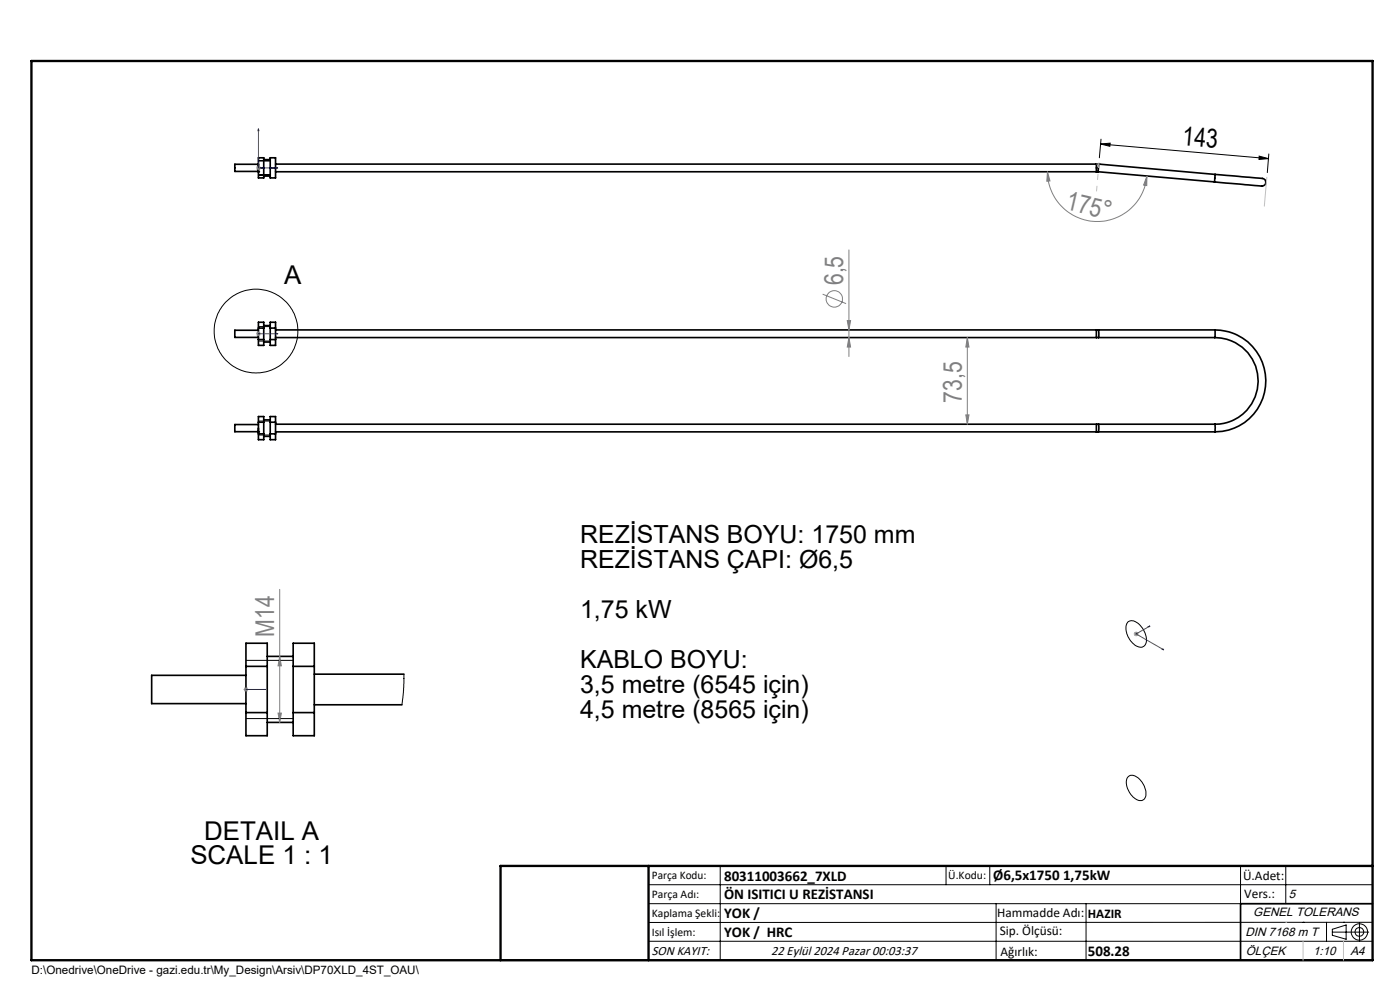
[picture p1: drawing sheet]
<svg xmlns="http://www.w3.org/2000/svg" width="297mm" height="210mm" viewBox="0 0 297 210" stroke-linecap="round" stroke-linejoin="round" font-family="sans-serif">
<g fill="none" stroke="#000" stroke-width=".35">
<path d="M54.8 36.4h.1M54.8 34.8v.8M54.8 35.6v.8M54.8 34.8h-5v1.6h5M54.8 33.5h1.2v4.2h-1.2zM54.8 35.6h1.2M56 33.9h1.3M56 37.4h1.3M57.3 33.5h1.2v4.2h-1.2zM57.3 35.6h1.2M58.5 34.8h174.6M58.5 36.4h174.5"/>
<path d="M232.6 36.4h.1M233 36.4l24.6 2.2M233.1 34.8h-.5v1.6M233.1 34.8l-.1 1.6M233.1 34.8l24.7 2.2M257.8 37l9.1 .8a1.22 1.22 0 0 1 1.6 .8 .94 .94 0 0 1-1.3 .8l-9.6-.8M257.8 37l-.2 1.6M54.8 70.1h-5v1.5h5M54.8 72h1.2M54.8 69.6h1.2M54.8 68.4h1.2v4.9h-1.2zM56 69.1h1.3"/>
<path d="M56 72.6h1.3M57.3 72h1.2M57.3 69.6h1.2M57.3 68.4h1.2v4.9h-1.2zM58.5 71.6h174.1M58.5 70h174.1M232.6 71.6h.4M232.6 70h.4M232.6 70v1.6M233 70v1.6M233 71.6h24.7M233 70h24.7"/>
<path d="M257.7 71.6a9.2 9.2 0 0 1 9.2 9.2 9.2 9.2 0 0 1-9.2 9.2M257.7 70a10.8 10.8 0 0 1 10.8 10.8 10.8 10.8 0 0 1-10.8 10.8M257.7 70v1.6M54.8 91.6h.1M54.8 90.8v.8M54.8 90.1h-5v1.5h5M54.8 92h1.2M54.8 89.6h1.2M54.8 88.4h1.2v4.9h-1.2zM56 89.1h1.3M56 92.6h1.3M57.3 88.4h1.2v4.9h-1.2z"/>
<path d="M57.3 92h1.2M57.3 89.6h1.2M58.5 90h199.2M58.5 91.6h199.2M232.6 90v1.6M233 90v1.6M257.7 90v1.6M52.2 136.4h4.5v19.7h-4.5zM56.7 139.2h5.5M62.2 136.4h4.5v19.7h-4.5zM52.2 143.3h-20v6h20M52.2 151.2h4.5"/>
<path d="M52.2 141.3h4.5M56.7 153.2h5.5M62.2 151.2h4.5M62.2 141.3h4.5M66.7 149.5h18.6M66.7 143h19M291.2 191.7h-28v12M106.2 203.7h185"/>
</g>
<g fill="none" stroke="#000" stroke-width=".21">
<path d="M54.8 34.1h2.5M54.8 37.1h2.5M233.5 30.5l35.6 3.1M233.5 30.5l2-.1-.1 .6zM233.6 29.5l-.4 4M267.1 33.1l2 .5-2 .2zM269.2 32.7l-.3 3.9M54.8 69.3h2.5M54.8 72.3h2.5M54.8 89.3h2.5M54.8 92.3h2.5M239.3 131.9a2.23 2.23 0 0 1 2.9 1.1 3.4 3.4 0 0 1 .6 3.9 1.84 1.84 0 0 1-2.6-.6 3.7 3.7 0 0 1-1-4.3z"/>
<path d="M52.2 140.1h10M52.2 152.4h10M85.7 143l-.1 3.4-.3 3.1M239.4 164.7a2.08 2.08 0 0 1 2.8 1.1 3.1 3.1 0 0 1 .5 3.8 1.82 1.82 0 0 1-2.5-.7 3.5 3.5 0 0 1-.9-4.1zM137.6 187.7h153.6M137.6 191.7h153.6M137.6 199.7h153.6M152.8 183.7v20M200.7 183.7v4M210 183.7v4M211.3 191.7v12M230.4 191.7v12"/>
<path d="M263.2 183.7v20M272.8 183.7v8M276.4 195.6h.1M281.4 195.6v4.1M282.6 197.7h7.8M282.6 197.1l3-.9v3l-3-.8zM285 195.6h.1M288.4 195.8v3.8M291.2 195.6l-153.6 .1"/>
<circle cx="54.3" cy="70.2" r="8.9"/>
<circle cx="288.4" cy="197.7" r="1.74"/>
<circle cx="288.4" cy="197.7" r=".93"/>
</g>
<g fill="#000">
<path d="M232.9 34.8a.2 .2 0 0 1 .4 0 .2 .2 0 0 1-.4 0zM257.5 38.6a.17 .17 0 0 1 .3 0 .17 .17 0 0 1-.3 0z"/>
<path d="M233.5 30.5l2-.1-.1 .6zM267.1 33.1l2 .5-2 .2z"/>
</g>
<g fill="none" stroke="#808080" stroke-width=".21">
<path d="M54.3 35.6h1M54.5 35.3l.7 .7M54.8 35.1v1M55.2 35.3l-.7 .7M222.2 36.4l.5 2h-.6zM222.2 36.4a10.6 10.6 0 0 0 10.1 10.6 10.6 10.6 0 0 0 11-9.6M243.3 37.4v2l-.7-.1zM180.1 53v22.6M54.3 70.8h1M54.5 70.4l.7 .7M54.8 70.3v1M55.2 70.4l-.7 .7"/>
<path d="M174.5 62.4l5 2M179.7 68h.7l-.3 2zM180.1 71.6l.3 2h-.7zM205.2 71.6l.4 2h-.7zM205.2 71.6v18.4M204.9 88h.7l-.4 2zM59.3 139.2l.4 2h-.7zM59.3 125v28.2M240.5 134.5h1M240.7 134.1l.7 .7M241 134v1M241.4 134.1l-.7 .7"/>
<path d="M51.7 146.3h1M51.8 145.9l.7 .7M52.2 145.8v.9M52.5 145.9l-.7 .7M59 151.3h.7l-.4 1.9z"/>
<circle cx="177" cy="63.4" r="1.74"/>
</g>
<g fill="none" stroke="#00f" stroke-width=".21">
<path d="M54.8 27.3v8.3h4.2M54.8 27.3l.1 .4h-.2zM58.6 35.5l.4 .1-.4 .1zM54.7 70.8h.2zM54.8 70.8h.1M54.8 70.8h4.2M59 70.8h-.4h.4M243.6 132.9l.4-.1-.3 .2zM244 132.8l-3 1.7 5.9 3.4M246.6 137.8l.1-.2 .2 .3zM52.1 146.3h.2zM52.2 146.3h.1"/>
<path d="M52.2 146.3h4.1M56.3 146.3h-.4h.4"/>
</g>
<path d="M232.6 40.6l.6-6.1" fill="none" stroke="#c0c0c0" stroke-width=".21" stroke-dasharray="15.2 1.3 1.3 1.3" stroke-dashoffset="14.1" stroke-linecap="butt"/>
<path d="M232.6 34.8h.5" fill="none" stroke="#c0c0c0" stroke-width=".21" stroke-dasharray="15.2 1.3 1.3 1.3" stroke-linecap="butt"/>
<path d="M6.7 12.9h284.5v190.8h-284.5zM137.6 183.7v20M291.2 183.7h-185v20" fill="none" stroke="#000" stroke-width=".5"/>
<path d="M268.7 37.6l-.5 6.1M272.8 195.6h.1M276.4 199.7v4M285 199.7v4" fill="none" stroke="#c0c0c0" stroke-width=".21"/>
<g fill="#00f">
<path d="M58.6 70.8h.4zM54.7 70.8h.2z"/>
<path d="M55.9 146.3h.4zM52.1 146.3h.2zM243.6 132.9l.1 .1 .3-.2zM246.6 137.8l.3 .1-.2-.3zM58.6 35.5l.4 .1-.4 .1zM54.8 27.3l.1 .4h-.2z"/>
</g>
<g fill="#808080">
<path d="M59 151.3h.7l-.4 1.9zM59.3 139.2l.4 2h-.7z"/>
<path d="M179.7 68h.7l-.3 2zM180.1 71.6l.3 2h-.7zM205.2 71.6l.4 2h-.7zM204.9 88h.7l-.4 2z"/>
<path d="M222.2 36.4l.5 2h-.6zM243.3 37.4v2l-.7-.1z"/>
</g>
<g font-size="5.5">
<text x="250.7" y="30.8" transform="rotate(5 250.7 30.8)">143</text>
<text x="60.3" y="60.3">A</text>
<text x="43.3" y="178.2">DETAIL A</text>
<text x="40.4" y="183.3">SCALE 1 : 1</text>
</g>
<g font-size="5.5" fill="#808080">
<text x="226" y="44.4" transform="rotate(13 226 44.4)">175°</text>
<text x="178.9" y="60.5" transform="rotate(-90 178.9 60.5)">6,5</text>
<text x="204" y="85.4" transform="rotate(-90 204 85.4)">73,5</text>
<text x="58.1" y="135" transform="rotate(-90 58.1 135)">M14</text>
</g>
<g font-size="5.3">
<text x="123.1" y="115.2">REZİSTANS BOYU: 1750 mm</text>
<text x="123.1" y="120.5">REZİSTANS ÇAPI: Ø6,5</text>
<text x="123.1" y="131.1">1,75 kW</text>
<text x="123.1" y="141.7">KABLO BOYU:</text>
<text x="123.1" y="147">3,5 metre (6545 için)</text>
<text x="123.1" y="152.3">4,5 metre (8565 için)</text>
</g>
<g font-size="3.2">
<text x="153.6" y="186.8">80311003662_7XLD</text>
<text x="153.6" y="190.8">ÖN ISITICI U REZİSTANSI</text>
<text x="210.7" y="186.6">Ø6,5x1750 1,75kW</text>
<text x="153.6" y="194.8">YOK /</text>
<text x="153.6" y="198.8">YOK / HRC</text>
<text x="230.8" y="202.8">508.28</text>
</g>
<g font-size="2.8">
<text x="263.7" y="186.7">Ü.Adet:</text>
<text x="263.9" y="190.5">Vers.:</text>
<text x="211.5" y="194.5">Hammadde Adı:</text>
<text x="230.8" y="194.7">HAZIR</text>
<text x="138.3" y="202.6">SON KAYIT:</text>
<text x="163.6" y="202.6">22 Eylül 2024 Pazar 00:03:37</text>
<text x="212.1" y="198.4">Sip. Ölçüsü:</text>
<text x="212.2" y="202.7">Ağırlık:</text>
</g>
<g font-size="2.6">
<text x="273.4" y="190.4">5</text>
<text x="265.9" y="194.4">GENEL TOLERANS</text>
<text x="264.2" y="198.5">DIN 7168 m T</text>
<text x="264.3" y="202.6">ÖLÇEK</text>
<text x="278.5" y="202.6">1:10</text>
<text x="286.5" y="202.6">A4</text>
</g>
<g font-size="2.5">
<text x="138.3" y="186.4">Parça Kodu:</text>
<text x="138.3" y="190.5">Parça Adı:</text>
<text x="201.2" y="186.5">Ü.Kodu:</text>
<text x="138.3" y="194.5">Kaplama Şekli:</text>
<text x="138.3" y="198.6">Isıl İşlem:</text>
<text x="6.7" y="206.7">D:\Onedrive\OneDrive - gazi.edu.tr\My_Design\Arsiv\DP70XLD_4ST_OAU\</text>
</g>
</svg>
